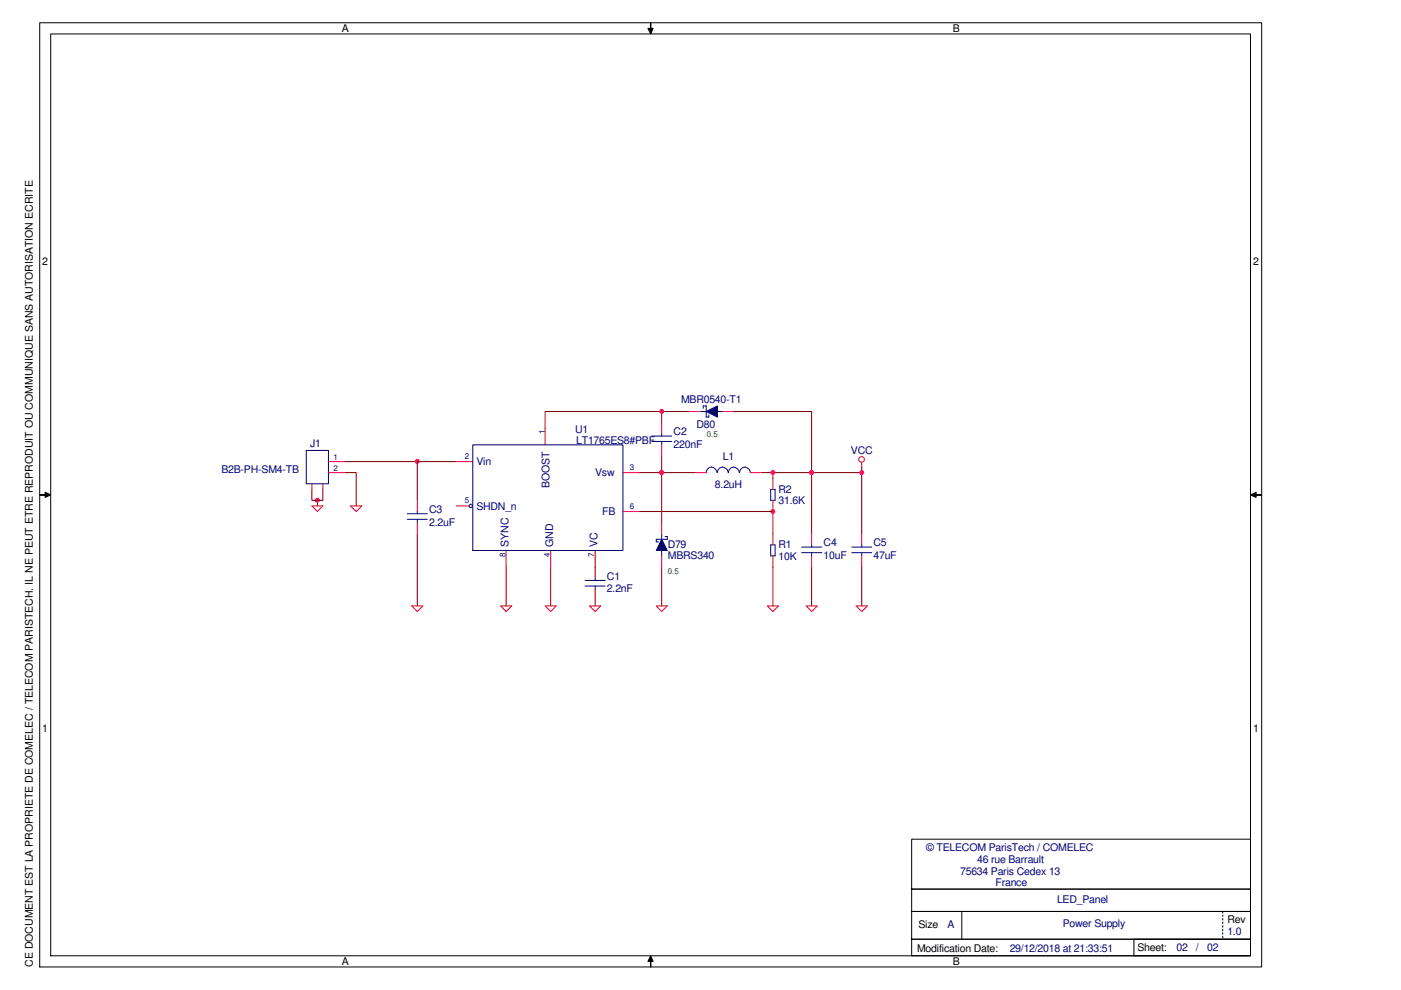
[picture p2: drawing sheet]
<svg xmlns="http://www.w3.org/2000/svg" width="297mm" height="210mm" viewBox="0 0 297 210" stroke-linecap="round" stroke-linejoin="round" font-family="sans-serif">
<path d="M140.3 87.2v2.4M146.2 87.2h-30.6v3.6M126.2 120.2h.1" fill="none" stroke="#7f0000" stroke-width=".21"/>
<circle cx="140.3" cy="87.2" r=".44" fill="#f0f"/>
<circle cx="140.3" cy="87.2" r=".44" fill="none" stroke="#f0f" stroke-width=".21"/>
<path d="M67.3 106.1v1.2" fill="none" stroke="#7f0000" stroke-width=".21"/>
<circle cx="67.3" cy="106.1" r=".46" fill="#f0f"/>
<circle cx="67.3" cy="106.1" r=".46" fill="none" stroke="#f0f" stroke-width=".21"/>
<path d="M140.3 96.7v3.5M66.1 103.8v2.3h2.3v-2.3M88.5 113.2v15.3M135.6 100.2h11.8M107.3 120.2v8.3M116.8 120.2v8.3M126.2 127.3v1.2M172.1 120.2v8.3" fill="none" stroke="#7f0000" stroke-width=".21"/>
<circle cx="140.3" cy="100.2" r=".44" fill="#f0f"/>
<circle cx="140.3" cy="100.2" r=".44" fill="none" stroke="#f0f" stroke-width=".21"/>
<path d="M140.3 100.2v10.6" fill="none" stroke="#7f0000" stroke-width=".21"/>
<circle cx="140.3" cy="100.2" r=".44" fill="#f0f"/>
<circle cx="140.3" cy="100.2" r=".44" fill="none" stroke="#f0f" stroke-width=".21"/>
<path d="M73.2 97.9h15.3M73.2 100.2h2.3v7.1M140.3 120.2v8.3" fill="none" stroke="#7f0000" stroke-width=".21"/>
<circle cx="88.4" cy="97.8" r=".45" fill="#f0f"/>
<circle cx="88.4" cy="97.8" r=".45" fill="none" stroke="#f0f" stroke-width=".21"/>
<path d="M96.7 97.9h-8.2v8.2M163.9 108.5v4.7M163.9 120.2v8.3M182.7 120.2v8.3" fill="none" stroke="#7f0000" stroke-width=".21"/>
<circle cx="163.8" cy="108.4" r=".45" fill="#f0f"/>
<circle cx="163.8" cy="108.4" r=".45" fill="none" stroke="#f0f" stroke-width=".21"/>
<path d="M182.7 99v14.2M135.6 108.5h28.3M161.5 100.2h21.2" fill="none" stroke="#7f0000" stroke-width=".21"/>
<circle cx="182.7" cy="100.2" r=".45" fill="#f0f"/>
<circle cx="182.7" cy="100.2" r=".45" fill="none" stroke="#f0f" stroke-width=".21"/>
<path d="M155.6 87.2h16.5v13" fill="none" stroke="#7f0000" stroke-width=".21"/>
<circle cx="172.1" cy="100.2" r=".44" fill="#f0f"/>
<circle cx="172.1" cy="100.2" r=".44" fill="none" stroke="#f0f" stroke-width=".21"/>
<path d="M163.9 100.2v1.2" fill="none" stroke="#7f0000" stroke-width=".21"/>
<circle cx="163.8" cy="100.2" r=".45" fill="#f0f"/>
<circle cx="163.8" cy="100.2" r=".45" fill="none" stroke="#f0f" stroke-width=".21"/>
<path d="M172.1 100.2v13" fill="none" stroke="#7f0000" stroke-width=".21"/>
<circle cx="172.1" cy="100.2" r=".44" fill="#f0f"/>
<circle cx="172.1" cy="100.2" r=".44" fill="none" stroke="#f0f" stroke-width=".21"/>
<g fill="none" stroke="#f00" stroke-width=".21">
<path d="M140.3 89.6v2.4M140.3 94.3v2.4M146.2 87.2h2.3M153.2 87.2h2.4M182.7 98v1M147.4 100.2h2.3M159.1 100.2h2.4M126.2 120.2v2.4M126.2 124.9v2.4"/>
<circle cx="182.7" cy="97.4" r=".59"/>
</g>
<g fill="none" stroke="#00007f" stroke-width=".21">
<path d="M138.2 92.5h4.2M138.2 93.6h4.2M140.3 92v.5M140.3 93.6v.7M148.5 87.2h1.2M150.3 88v.4M150.9 99.1a1.27 1.27 0 0 1 1.1 1.1M150.9 99a1.22 1.22 0 0 0-1.2 1.2M152.1 87.2h1.1M153.2 99a1.21 1.21 0 0 0-1.1 1.2M155.6 99.1a1.35 1.35 0 0 1 1.2 1.1M155.6 99a1.25 1.25 0 0 0-1.2 1.2 1.37 1.37 0 0 0-1.2-1.1"/>
<path d="M158 99.1a1.27 1.27 0 0 1 1.1 1.1M158 99a1.22 1.22 0 0 0-1.2 1.2M124 123.1h4.3M124 124.2h4.3M126.2 122.6v.5M126.2 124.2v.7"/>
</g>
<path d="M149.7 87.2l2.4-1.1v2.3z" fill="#00007f"/>
<path d="M64.9 95.5h4.7v7.1h-4.7zM149.1 86.6v-.5h.6v2.3h.6M149.7 87.2l2.4-1.1v2.3zM86.4 108.9h4.2M86.4 110.1h4.2M88.5 108.5v.4M88.5 110.1v.7M139.1 114.9h.5M140.3 113.2v1.1M140.3 116.7v1.2" fill="none" stroke="#00007f" stroke-width=".21"/>
<g fill="none" stroke="#f00" stroke-width=".21">
<path d="M69.6 97.9h3.6M66.1 102.6v1.2M66.1 107.3h2.3l-1.1 1.2zM68.4 102.6v1.2M69.6 100.2h3.6M88.5 106.1v2.4M88.5 110.8v2.4M140.3 110.8v2.4M140.3 117.9v2.3M87.3 128.5h2.4l-1.2 1.2zM106.2 128.5h2.3l-1.2 1.2zM115.6 128.5h2.3l-1.1 1.2z"/>
<path d="M125 128.5h2.3l-1.1 1.2zM170.9 128.5h2.4l-1.2 1.2z"/>
</g>
<path d="M140.3 114.3l1.2 2.4h-2.4z" fill="#00007f"/>
<g fill="none" stroke="#00007f" stroke-width=".21">
<path d="M100.2 94.3h31.9v22.4h-31.9zM140.3 114.3l1.2 2.4h-2.4zM141 113.7h.5v.6h-2.4v.6M163.4 103.8h.9v2.3h-.9zM163.4 115.5h.9v2.4h-.9zM170 116h4.2M170 117.2h4.2M172.1 115.5v.5M172.1 117.2v.7M180.6 116h4.2M180.6 117.2h4.2M182.7 115.5v.5"/>
<path d="M182.7 117.2v.7"/>
<circle cx="99.8" cy="107.3" r=".35"/>
</g>
<g fill="none" stroke="#f00" stroke-width=".21">
<path d="M96.7 97.9h3.5M115.6 90.8v3.5M74.3 107.3h2.4l-1.2 1.2zM96.7 107.3h2.8M107.3 116.7v3.5M116.8 116.7v3.5M126.2 116.7v3.5M132.1 108.5h3.5M132.1 100.2h3.5M163.9 101.4v2.4M163.9 106.1v2.4M163.9 113.2v2.3"/>
<path d="M163.9 117.9v2.3M172.1 113.2v2.3M172.1 117.9v2.3M182.7 113.2v2.3M182.7 117.9v2.3M139.1 128.5h2.4l-1.2 1.2zM162.7 128.5h2.4l-1.2 1.2zM181.5 128.5h2.4l-1.2 1.2z"/>
</g>
<g fill="#000">
<path d="M138 4.8v1.2h.5l-.5 1.2-.6-1.2h.6z" fill-rule="evenodd"/>
<path d="M8.4 104.9h1.2v-.5l1.1 .5-1.1 .6v-.6z" fill-rule="evenodd"/>
<path d="M265.1 104.9l1.2-.5v.5h1.2h-1.2v.6z" fill-rule="evenodd"/>
<path d="M138 202.6l.5 1.2h-.5v1.2v-1.2h-.6z" fill-rule="evenodd"/>
</g>
<g fill="none" stroke="#000" stroke-width=".21">
<path d="M8.4 4.8h259.1v200.2h-259.1zM10.7 7.2h254.4v195.4h-254.4zM138 4.8v1.2h.5l-.5 1.2-.6-1.2h.6zM8.4 104.9h1.2v-.5l1.1 .5-1.1 .6v-.6zM265.1 104.9l1.2-.5v.5h1.2h-1.2v.6zM193.3 177.9h71.8v10.6h-71.8zM193.3 199.1h71.8v3.5h-71.8zM193.3 188.5h71.8v4.8h-71.8zM193.3 193.3h71.8v5.8h-71.8zM203.9 193.3v5.8M240.4 199.1h24.7v3.5h-24.7zM259.2 193.3v.3"/>
<path d="M259.2 194v.3M259.2 194.7v.4M259.2 195.5v.3M259.2 196.3v.3M259.2 197v.4M259.2 197.8v.3M259.2 198.5v.3M138 202.6l.5 1.2h-.5v1.2v-1.2h-.6z"/>
</g>
<g font-size="2.2">
<text x="72.5" y="6.8">A</text>
<text x="202.1" y="6.8">B</text>
<text x="9" y="56.3">2</text>
<text x="265.7" y="56.3">2</text>
<text x="9" y="155.2">1</text>
<text x="265.7" y="155.2">1</text>
<text x="194.7" y="196.8">Size</text>
<text x="260.3" y="195.7">Rev</text>
<text x="194.4" y="201.8">Modification Date:</text>
<text x="241.2" y="201.7">Sheet:</text>
<text x="6.9" y="205" transform="rotate(-90 6.9 205)">CE DOCUMENT EST LA PROPRIETE DE COMELEC / TELECOM PARISTECH. IL NE PEUT ETRE REPRODUIT OU COMMUNIQUE SANS AUTORISATION ECRITE</text>
<text x="72.5" y="204.6">A</text>
<text x="202.1" y="204.6">B</text>
</g>
<g font-size="2.2" fill="#00007f">
<text x="144.4" y="85.3">MBR0540-T1</text>
<text x="65.7" y="94.8">J1</text>
<text x="122" y="91.9">U1</text>
<text x="122.2" y="94.1">LT1765ES8#PBF</text>
<text x="142.8" y="94.9">220nF</text>
<text x="142.8" y="92.3">C2</text>
<text x="147.7" y="90.7">D80</text>
<text x="46.9" y="100.2">B2B-PH-SM4-TB</text>
<text x="101" y="98.6">Vin</text>
<text x="126.2" y="101">Vsw</text>
<text x="153.2" y="97.6">L1</text>
<text x="180.4" y="96.2">VCC</text>
<text x="116.5" y="103.5" transform="rotate(-90 116.5 103.5)">BOOST</text>
<text x="151.6" y="103.5">8.2uH</text>
<text x="165.1" y="106.9">31.6K</text>
<text x="165.1" y="104.5">R2</text>
<text x="91" y="111.4">2.2uF</text>
<text x="91" y="108.8">C3</text>
<text x="101" y="108.1">SHDN_n</text>
<text x="127.7" y="109.3">FB</text>
<text x="107.8" y="116" transform="rotate(-90 107.8 116)">SYNC</text>
<text x="117.3" y="116" transform="rotate(-90 117.3 116)">GND</text>
<text x="126.7" y="116" transform="rotate(-90 126.7 116)">VC</text>
<text x="141.6" y="116.1">D79</text>
<text x="141.6" y="118.6">MBRS340</text>
<text x="165.1" y="116.3">R1</text>
<text x="165.1" y="118.7">10K</text>
<text x="174.6" y="118.5">10uF</text>
<text x="174.6" y="115.9">C4</text>
<text x="185.2" y="115.9">C5</text>
<text x="185.2" y="118.5">47uF</text>
<text x="128.7" y="125.6">2.2nF</text>
<text x="128.7" y="122.9">C1</text>
<text x="196.4" y="180.4">© TELECOM ParisTech / COMELEC</text>
<text x="203.6" y="185.4">75634 Paris Cedex 13</text>
<text x="207.2" y="182.9">46 rue Barrault</text>
<text x="211.1" y="187.9">France</text>
<text x="224.1" y="191.6">LED_Panel</text>
<text x="200.9" y="196.8">A</text>
<text x="225.3" y="196.5">Power Supply</text>
<text x="214.1" y="201.8">29/12/2018 at 21:33:51</text>
<text x="249.4" y="201.7">02</text>
<text x="253.6" y="201.7">/</text>
<text x="255.9" y="201.7">02</text>
<text x="260.2" y="198.2">1.0</text>
</g>
<g font-size="1.7" fill="#00007f">
<text x="115.5" y="92.1" transform="rotate(-90 115.5 92.1)">1</text>
<text x="70.7" y="99.9">2</text>
<text x="70.7" y="97.5">1</text>
<text x="98.5" y="97.2">2</text>
<text x="133.6" y="99.6">3</text>
<text x="98.5" y="106.6">5</text>
<text x="133.6" y="107.8">6</text>
<text x="107.1" y="118" transform="rotate(-90 107.1 118)">8</text>
<text x="116.5" y="118" transform="rotate(-90 116.5 118)">4</text>
<text x="126" y="118" transform="rotate(-90 126 118)">7</text>
</g>
<g font-size="1.7" fill="#007f00">
<text x="149.9" y="92.8">0.5</text>
<text x="141.6" y="121.8">0.5</text>
</g>
</svg>
